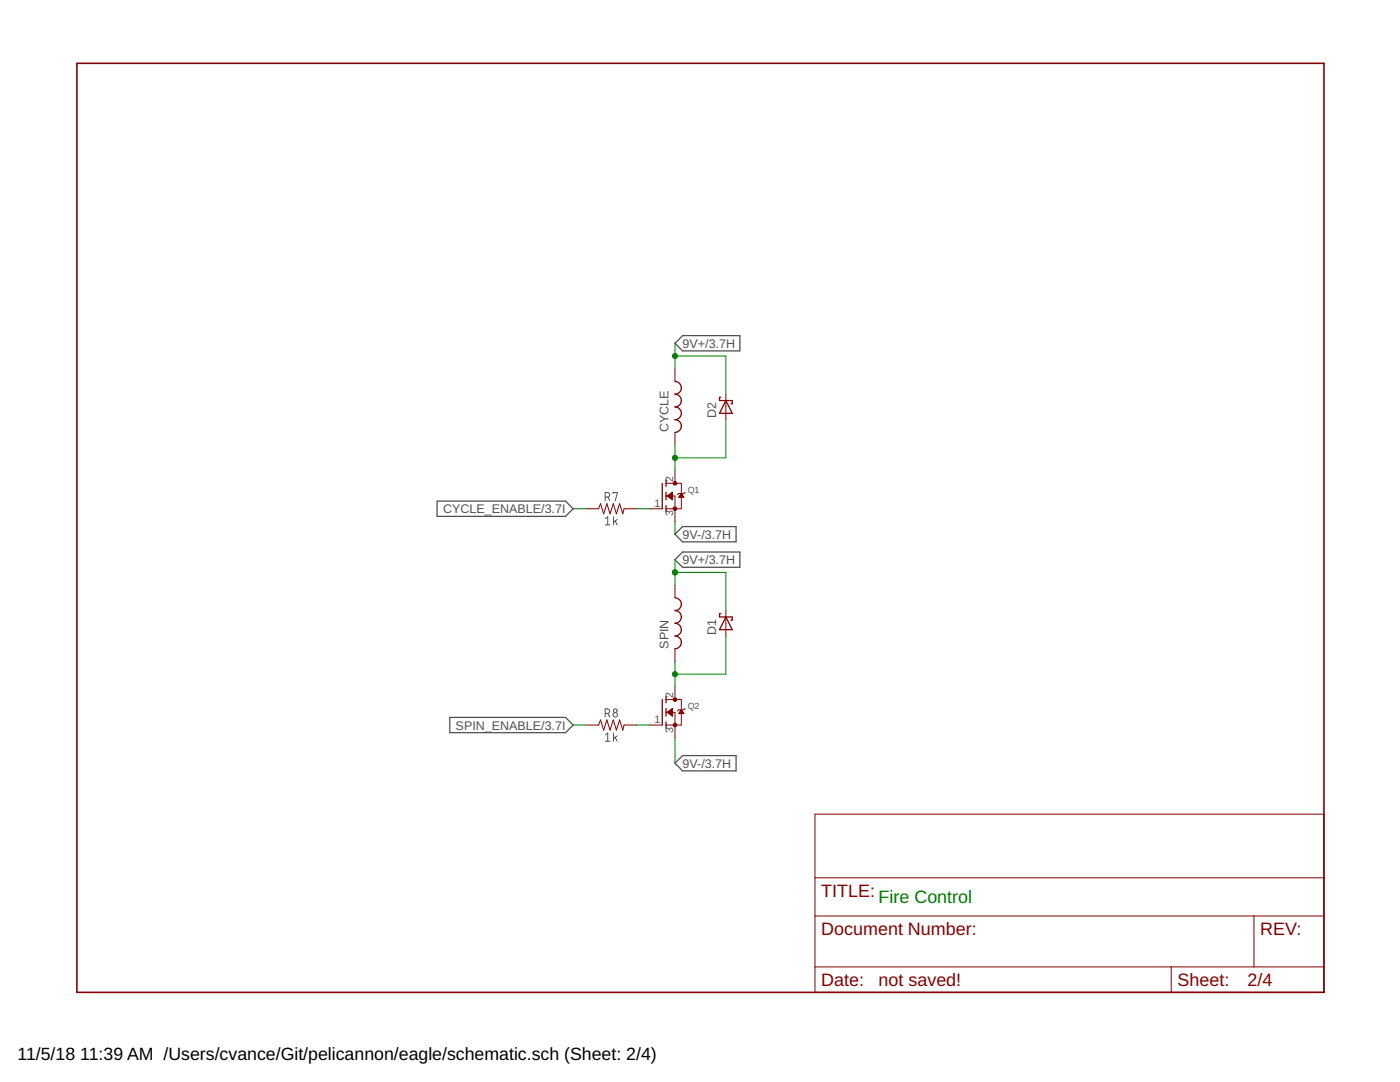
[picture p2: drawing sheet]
<svg xmlns="http://www.w3.org/2000/svg" width="279mm" height="216mm" viewBox="0 0 279 216" stroke-linecap="round" stroke-linejoin="round" font-family="sans-serif">
<g fill="none" stroke="#505050" stroke-width=".2">
<path d="M120.8 99.2h.4a.46 .46 0 0 0 .5-.5 .46 .46 0 0 0-.5-.4h-.4v1.6M121.3 99.2l.4 .7M122.3 98.5v-.2h.9l-.4 1.6M120.8 103.5l.5-.4v1.6M120.8 104.7h1M122.4 103.1v1.6M122.8 104l.4 .7M123.2 103.7l-.8 .5M120.8 142.4h.4a.46 .46 0 0 0 .5-.5 .46 .46 0 0 0-.5-.4h-.4v1.6M120.8 146.6l.5-.3v1.6M120.8 147.9h1M121.3 142.4l.4 .7"/>
<path d="M122.4 146.3v1.6M122.8 147.1l.4 .8M123.2 146.8l-.8 .6"/>
<circle cx="122.8" cy="142.6" r=".45"/>
<circle cx="122.8" cy="141.8" r=".36"/>
</g>
<path d="M134.7 68.5l1.5-1.5h11.5v3h-11.5zM87.2 100h25.7l1.5 1.5-1.5 1.5h-25.7zM134.7 106.6l1.5-1.5h10.7v3h-10.7zM134.7 111.7l1.5-1.5h11.5v3h-11.5zM89.8 143.2h23.1l1.5 1.5-1.5 1.5h-23.1zM134.7 152.3l1.5-1.5h10.7v3h-10.7z" fill="none" stroke="#505050" stroke-width=".25"/>
<g fill="none" stroke="#800000" stroke-width=".25">
<path d="M134.7 76.1a1.27 1.27 0 0 1 1.3 1.3 1.27 1.27 0 0 1-1.3 1.3 1.27 1.27 0 0 1 1.3 1.2 1.27 1.27 0 0 1-1.3 1.3 1.27 1.27 0 0 1 1.3 1.3 1.27 1.27 0 0 1-1.3 1.2 1.27 1.27 0 0 1 1.3 1.3 1.27 1.27 0 0 1-1.3 1.3M143.8 79.3h-.2v.6h2.5v.7h-.2M144.9 79.9l1.2 2.6h-2.5zM132.2 96.4v5.1M132.9 95.8v1.3M132.9 98.2v1.5M132.9 100.9v1.3M134.7 119.3a1.27 1.27 0 0 1 1.3 1.3 1.27 1.27 0 0 1-1.3 1.2 1.27 1.27 0 0 1 1.3 1.3 1.27 1.27 0 0 1-1.3 1.3 1.27 1.27 0 0 1 1.3 1.2 1.27 1.27 0 0 1-1.3 1.3 1.27 1.27 0 0 1 1.3 1.3 1.27 1.27 0 0 1-1.3 1.3M132.2 139.6v5.1M132.9 139v1.2M143.8 122.5h-.2v.6h2.5v.6h-.2M144.9 123.1l1.2 2.5h-2.5z"/>
<path d="M132.9 141.4v1.5M132.9 144v1.3"/>
</g>
<g fill="none" stroke="#800000" stroke-width=".2">
<path d="M134.7 73.6v2.5M144.9 78.7v5M132.9 99h1.8v5.1M132.9 96.4h3.1v5.1h-3.1M133.2 99l1-.8v1.5zM133.2 98.9h1M133.3 99h.9M133.4 98.8h.8M133.4 99.2h.8M133.6 98.7h.6M133.6 99.3h.6M133.7 98.6h.5"/>
<path d="M133.8 99.4h.4M133.9 98.4h.3M133.9 99.5h.3M134 98.3h.2M134.1 99.7h.1M134.7 86.3v2.5M134.7 93.9v2.5M135.5 99.2h.9M135.6 99h.8M135.7 98.9h.6M135.7 98.8h.5M135.8 98.7h.3"/>
<path d="M135.9 98.6h.1M136 98.5l.5 .7h-1zM136.7 98.2l-.2 .3h-1l-.3 .2M116.9 101.5h2.6l.3-1 .7 2 .6-2 .7 2 .6-2 .6 2 .7-2 .6 2 .2-1h2.6M129.6 101.5h2.6M134.7 116.8v2.5M132.9 139.6h3.1v5.1h-3.1M134.7 129.5v2.5M134.7 137.1v2.5M144.9 121.8v5.1M116.9 144.7h2.6l.3-1 .7 2 .6-2 .7 2 .6-2 .6 2 .7-2 .6 2 .2-1h2.6M129.6 144.7h2.6"/>
<path d="M132.9 142.1h1.8v5.1M133.2 142.1l1-.7v1.5zM133.2 142.1h1M133.3 142.2h.9M133.4 142h.8M133.5 142.3h.7M133.6 141.9h.6M133.6 142.5h.6M133.7 141.8h.5M133.8 142.6h.4M133.9 141.6h.3M133.9 142.7h.3"/>
<path d="M134 141.5h.2M134.1 142.8h.1M134.2 141.4h.1M135.5 142.3h.9M135.6 142.2h.8M135.7 142.1h.6M135.7 142h.5M135.8 141.9h.3M135.9 141.8h.1M136 141.6l.5 .8h-1zM136.7 141.4l-.2 .2h-1l-.3 .3M162.6 162.5h101.6v35.5h-101.6z"/>
<path d="M162.6 175.2h101.6M162.6 182.8h101.6M162.6 192.9h101.6M233.7 192.9v5.1M250.3 182.8v10.1"/>
</g>
<path d="M15.3 12.6h248.9v185.4h-248.9z" fill="none" stroke="#800000" stroke-width=".32"/>
<g fill="#800000" stroke="#800000" stroke-width=".2">
<circle cx="134.7" cy="101.5" r=".36"/>
<circle cx="134.7" cy="96.4" r=".36"/>
<circle cx="134.7" cy="144.7" r=".36"/>
<circle cx="134.7" cy="139.6" r=".36"/>
</g>
<g fill="none" stroke="#008000" stroke-width=".2">
<path d="M134.7 71h10.2v7.7M134.7 68.5v5.1M134.7 88.8v5.1M144.9 83.7v7.7h-10.2M114.4 101.5h2.5M127.1 101.5h2.5M134.7 114.2h10.2v7.6M134.7 104.1v2.5M134.7 111.7v5.1M134.7 132v5.1M144.9 126.9v7.6h-10.2M114.4 144.7h2.5"/>
<path d="M127.1 144.7h2.5M134.7 147.2v5.1"/>
</g>
<g fill="#008000" stroke="#008000" stroke-width=".2">
<circle cx="134.7" cy="134.5" r=".51"/>
<circle cx="134.7" cy="91.4" r=".51"/>
<circle cx="134.7" cy="114.2" r=".51"/>
<circle cx="134.7" cy="71" r=".51"/>
</g>
<g font-size="3.6" fill="#800000">
<text x="163.9" y="179">TITLE:</text>
<text x="163.9" y="186.6">Document Number:</text>
<text x="251.5" y="186.6">REV:</text>
<text x="163.9" y="196.7">Date:</text>
<text x="175.3" y="196.7">not saved!</text>
<text x="235" y="196.7">Sheet:</text>
<text x="249" y="196.7">2/4</text>
</g>
<text font-size="3.6" fill="#008000" x="175.3" y="180.2">Fire Control</text>
<g font-size="3.5">
<text x="3.5" y="211.4">11/5/18</text>
<text x="16" y="211.4">11:39 AM /Users/cvance/Git/pelicannon/eagle/schematic.sch (Sheet: 2/4)</text>
</g>
<g font-size="2.5" fill="#505050">
<text x="136.2" y="69.4">9V+/3.7H</text>
<text x="143" y="83.5" transform="rotate(-90 143 83.5)">D2</text>
<text x="133.4" y="86.3" transform="rotate(-90 133.4 86.3)">CYCLE</text>
<text x="88.4" y="102.4">CYCLE_ENABLE/3.7I</text>
<text x="136.2" y="107.5">9V-/3.7H</text>
<text x="136.2" y="112.6">9V+/3.7H</text>
<text x="133.4" y="129.4" transform="rotate(-90 133.4 129.4)">SPIN</text>
<text x="143" y="126.7" transform="rotate(-90 143 126.7)">D1</text>
<text x="90.9" y="145.6">SPIN_ENABLE/3.7I</text>
<text x="136.2" y="153.2">9V-/3.7H</text>
</g>
<g font-size="2.1" fill="#505050">
<text x="130.6" y="101.2">1</text>
<text x="134.3" y="96.1" transform="rotate(-90 134.3 96.1)">2</text>
<text x="134.3" y="103.1" transform="rotate(-90 134.3 103.1)">3</text>
<text x="134.3" y="139.2" transform="rotate(-90 134.3 139.2)">2</text>
<text x="130.6" y="144.3">1</text>
<text x="134.3" y="146.2" transform="rotate(-90 134.3 146.2)">3</text>
</g>
<g font-size="1.8" fill="#505050">
<text x="137.2" y="98.3">Q1</text>
<text x="137.2" y="141.5">Q2</text>
</g>
</svg>
